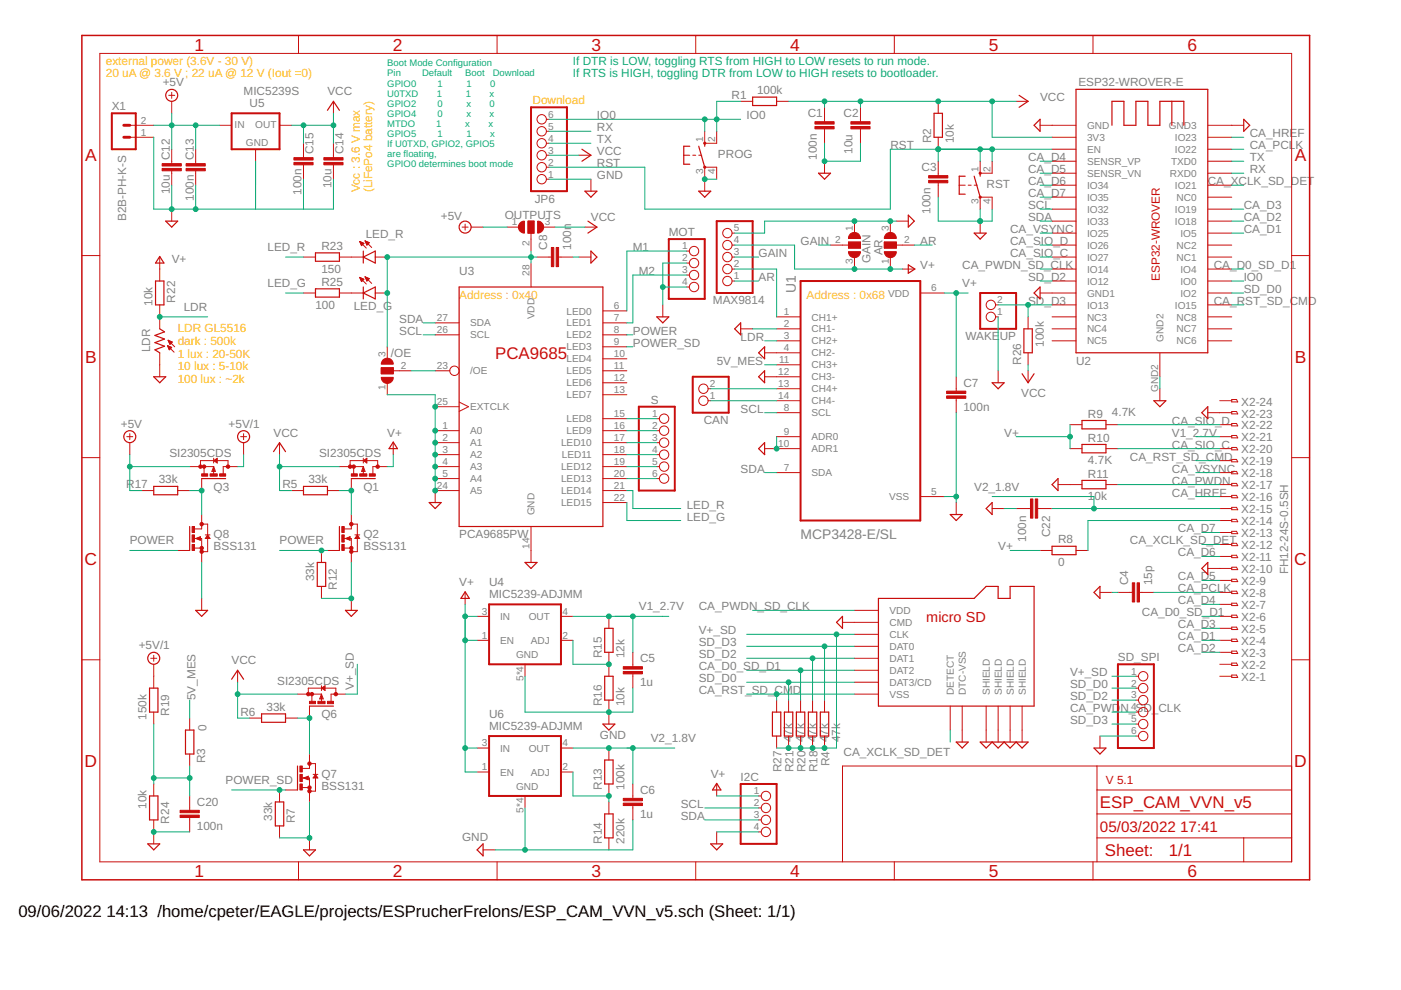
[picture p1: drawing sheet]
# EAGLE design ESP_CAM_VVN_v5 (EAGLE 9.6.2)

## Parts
/OE  SJ2W  [SJ_2]
AR  SJ2W  [SJ_2]
C1  100n  CC1206  [C1206]
C2  10u  CC1206  [C1206]
C3  100n  CC1206  [C1206]
C4  15p  CC1206  [C1206]
C5  1u  C-EUC1206  [C1206]
C6  1u  C-EUC1206  [C1206]
C7  100n  CC1206  [C1206]
C8  100n  CC1206  [C1206]
C12  10u  CC1206  [C1206]
C13  100n  CC1206  [C1206]
C14  10u  CC1206  [C1206]
C15  100n  CC1206  [C1206]
C20  100n  CC1206  [C1206]
C22  100n  CC1206  [C1206]
CAN  PINHD-1X2  [1X02]
GAIN  SJ2W  [SJ_2]
I2C  PINHD-1X4  [1X04]
JP6  PINHD-1X6/90  [1X06/90]
LDR  VT93N2  [VT900]
LED_G  LEDSMT1206  [1206]
LED_R  LEDSMT1206  [1206]
MAX9814  PINHD-1X5  [1X05]
MOT  PINHD-1X4  [1X04]
OUTPUTS  SJ2W  [SJ_2]
PROG  10-XX  [B3F-10XX]
Q1  SI2305CDS  [SOT23]
Q2  BSS131  [SOT23]
Q3  SI2305CDS  [SOT23]
Q6  SI2305CDS  [SOT23]
Q7  BSS131  [SOT23]
Q8  BSS131  [SOT23]
R1  100k  RR1206  [R1206]
R2  10k  RR1206  [R1206]
R3  0  RR1206  [R1206]
R4  47k  R-EU_R0805  [R0805]
R5  33k  RR1206  [R1206]
R6  33k  RR1206  [R1206]
R7  33k  RR1206  [R1206]
R8  0  RR1206  [R1206]
R9  4.7K  RR1206  [R1206]
R10  4.7K  RR1206  [R1206]
R11  10k  RR1206  [R1206]
R12  33k  RR1206  [R1206]
R13  100k  R-EU_R1206  [R1206]
R14  220k  R-EU_R1206  [R1206]
R15  12k  R-EU_R1206  [R1206]
R16  10k  R-EU_R1206  [R1206]
R17  33k  RR1206  [R1206]
R18  47k  R-EU_R0805  [R0805]
R19  150k  RR1206  [R1206]
R20  47k  R-EU_R0805  [R0805]
R21  47k  R-EU_R0805  [R0805]
R22  10k  RR1206  [R1206]
R23  150  RR1206  [R1206]
R24  10k  RR1206  [R1206]
R25  100  RR1206  [R1206]
R26  100k  RR1206  [R1206]
R27  47k  R-EU_R0805  [R0805]
RST  10-XX  [B3F-10XX]
S  PINHD-1X6  [1X06]
SD1  MICRO-SD-8  [MICROSDMOLEX]
SD_SPI  PINHD-1X6  [1X06]
U1  MCP3428-E/SL  [SOIC127P600X175-14N]
U2  ESP32-WROVER-E  [ESP32-WROVER]
U3  PCA9685PW  [TSSOP28]
U4  MIC5239-ADJMM  [MSOP08]
U5  MIC5239S  [SOT223]
U6  MIC5239-ADJMM  [MSOP08]
WAKEUP  PINHD-1X2  [1X02]
X1  B2B-PH-K-S  [B2B-PH-K-S]
X2  FH12-24S-0.5SH  [FH12-24S-0.5SH]

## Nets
5V_MES: R3.1 U1.11(CH3+)
+5V: C12.1 C13.1 OUTPUTS.1 Q3.2(S) R17.2 U5.1(IN) X1.2
+5V/1: Q3.3(D) R19.1
AR: AR.2 MAX9814.1
CA_D0_SD_D1: R20.2 SD1.P$1(DAT2) U2.IO4 X2.6
CA_D1: U2.IO5 X2.4
CA_D2: U2.IO18 X2.3
CA_D3: U2.IO19 X2.5
CA_D4: U2.SENSOR_VP(SENSR_VP) X2.7
CA_D5: U2.SENSOR_VN(SENSR_VN) X2.9
CA_D6: U2.IO34 X2.11
CA_D7: U2.IO35 X2.13
CA_HREF: U2.IO23 X2.16
CA_PCLK: C4.2 U2.IO22 X2.8
CA_PWDN: R11.2 X2.17
CA_PWDN_SD_CLK: SD1.P$4(VDD) SD_SPI.4 U2.IO14
CA_RST_SD_CMD: R27.2 SD1.P$6(VSS) U2.IO15 X2.19
CA_SIO_C: R10.2 U2.IO27 X2.20
CA_SIO_D: R9.2 U2.IO26 X2.22
CA_VSYNC: U2.IO25 X2.18
CA_XCLK_SD_DET: SD1.P$14(DETECT) U2.IO21 X2.12
GAIN: GAIN.2 MAX9814.3
GND: /OE.1 AR.3 C1.2 C2.2 C3.2 C4.1 C5.2 C6.2 C7.2 C8.2 C12.2 C13.2 C14.2 C15.2 C20.2 C22.2 GAIN.1 I2C.4 JP6.1 LDR.1 MAX9814.5 MOT.2 MOT.4 PROG.3(P) PROG.4(P1) Q2.2(S) Q7.2(S) Q8.2(S) R7.2 R11.1 R12.2 R14.1 R16.1 R24.2 RST.3(P) RST.4(P1) SD1.P$3(CMD) SD1.P$9(SHIELD) SD1.P$10(SHIELD) SD1.P$11(SHIELD) SD1.P$12(SHIELD) SD1.P$13(DTC-VSS) SD_SPI.6 U1.2(CH1-) U1.4(CH2-) U1.5(VSS) U1.9(ADR0) U1.10(ADR1) U1.12(CH3-) U2.GND U2.GND1 U2.GND2 U2.GND3 U3.1(A0) U3.2(A1) U3.3(A2) U3.4(A3) U3.5(A4) U3.14(GND) U3.24(A5) U3.25(EXTCLK) U4.5(GND) U4.6(GND) U4.7(GND) U4.8(GND) U5.2(GND) U5.4(GND) U6.5(GND) U6.6(GND) U6.7(GND) U6.8(GND) WAKEUP.1 X1.1 X2.10 X2.23
IO0: JP6.6 PROG.1(S) PROG.2(S1) R1.2 U2.IO0
LDR: LDR.2 R22.2 U1.3(CH2+)
LED_G: R25.1 U3.22(LED15)
LED_R: R23.1 U3.21(LED14)
M1: MOT.1 U3.6(LED0)
M2: MOT.3 U3.7(LED1)
N$1: Q1.1(G) Q2.3(D) R5.1
N$2: MAX9814.2 U1.1(CH1+)
N$3: C20.1 R3.2 R19.2 R24.1
N$4: /OE.3 C8.1 LED_G.A LED_R.A OUTPUTS.2 U3.28(VDD)
N$5: CAN.2 U1.13(CH4+)
N$6: Q6.1(G) Q7.3(D) R6.1
N$7: LED_R.C R23.2
N$8: LED_G.C R25.2
N$9: Q3.1(G) Q8.3(D) R17.1
N$10: R8.2 X2.14
N$12: CAN.1 U1.14(CH4-)
N$15: S.1 U3.15(LED8)
N$16: S.2 U3.16(LED9)
N$17: S.3 U3.17(LED10)
N$18: S.4 U3.18(LED11)
N$19: S.5 U3.19(LED12)
N$20: S.6 U3.20(LED13)
N$91: R13.1 R14.2 U6.2(ADJ)
N$92: R15.1 R16.2 U4.2(ADJ)
OE: /OE.2 U3.23(/OE)
POWER: Q2.1(G) Q8.1(G) R12.1 U3.8(LED2)
POWER_SD: Q7.1(G) R7.1 U3.9(LED3)
RST: C3.1 JP6.2 R2.1 RST.1(S) RST.2(S1) U2.EN
RX: JP6.5 U2.RXD0
SCL: I2C.2 U1.8(SCL) U2.IO32 U3.26(SCL)
SD_D0: R21.2 SD1.P$2(DAT3/CD) SD_SPI.2 U2.IO2
SD_D2: R18.2 SD1.P$8(DAT1) SD_SPI.3 U2.IO12
SD_D3: R4.2 R26.2 SD1.P$7(DAT0) SD_SPI.5 U2.IO13 WAKEUP.2
SDA: I2C.3 U1.7(SDA) U2.IO33 U3.27(SDA)
TX: JP6.4 U2.TXD0
V1_2.7V: C5.1 R15.2 U4.4(OUT) X2.21
V2_1.8V: C6.1 C22.1 R13.2 U6.4(OUT) X2.15
V+: AR.1 C7.1 GAIN.3 I2C.1 MAX9814.4 Q1.3(D) R8.1 R9.1 R10.1 R22.1 U1.6(VDD) U4.1(EN) U4.3(IN) U6.1(EN) U6.3(IN)
V+_SD: Q6.3(D) R4.1 R18.1 R20.1 R21.1 R27.1 SD1.P$5(CLK) SD_SPI.1
VCC: C1.1 C2.1 C14.1 C15.1 JP6.3 OUTPUTS.3 Q1.2(S) Q6.2(S) R1.1 R2.2 R5.2 R6.2 R26.1 U2.VDD33(3V3) U5.3(OUT)
Unconnected: U2.CLK(NC3) U2.CMD(NC4) U2.NC0 U2.NC1 U2.NC2 U2.SD0(NC5) U2.SD1(NC6) U2.SD2(NC7) U2.SD3(NC8) U3.10(LED4) U3.11(LED5) U3.12(LED6) U3.13(LED7) X2.1 X2.2 X2.24

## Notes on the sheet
- external power (3.6V - 30 V)
  20 uA @ 3.6 V ; 22 uA @ 12 V (Iout =0)
- If DTR is LOW, toggling RTS from HIGH to LOW resets to run mode.
  If RTS is HIGH, toggling DTR from LOW to HIGH resets to bootloader.
- Download
- Vcc : 3.6 V max 
  (LiFePo4 battery)
- Boot Mode Configuration
  Pin        Default     Boot   Download
  GPIO0        1         1       0
  U0TXD       1         1       x
  GPIO2        0         x       0
  GPIO4        0         x       x
  MTDO        1         x       x
  GPIO5        1         1       x
  If U0TXD, GPIO2, GPIO5 
  are floating, 
  GPIO0 determines boot mode
- Address : 0x40 | Address : 0x68
- LDR GL5516
  dark : 500k
  1 lux : 20-50K
  10 lux : 5-10k
  100 lux : ~2k
- V 5.1

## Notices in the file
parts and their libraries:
micrel: Copyright (C) 2008, Bob Starr
